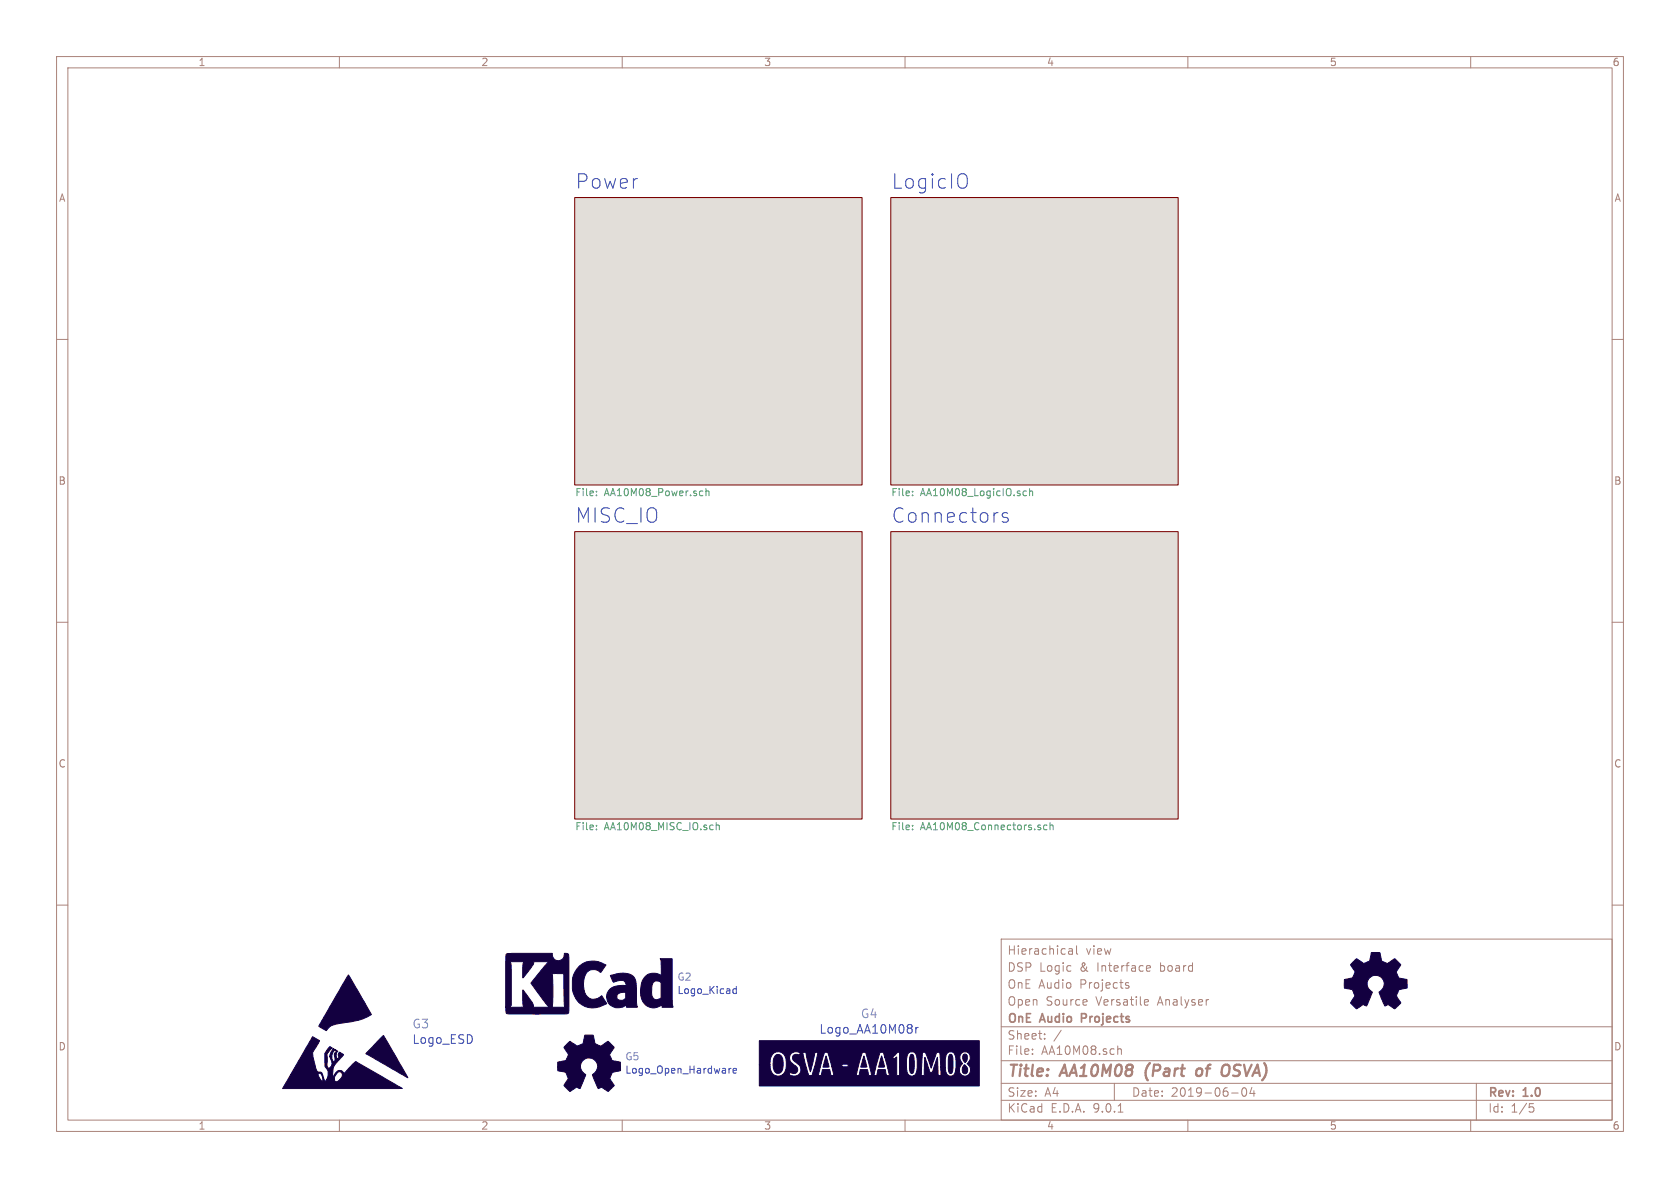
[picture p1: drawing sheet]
<svg xmlns="http://www.w3.org/2000/svg" width="297mm" height="210mm" viewBox="0 0 297 210" stroke-linecap="round" stroke-linejoin="round" font-family="sans-serif">
<g fill="none" stroke="#aa837a" stroke-width=".18">
<path d="M10 10h277v190h-277zM12 12h273v186h-273zM60 10v2M110 10v2M160 10v2M210 10v2M260 10v2M10 60h2M285 60h2M10 110h2M285 110h2M10 160h2"/>
<path d="M177 166h108v32h-108zM188.9 168.5l.2 .2 .5-.1M189 167.8h.5l.1 .9M189.6 168.1h-.5l-.2 .2M190.3 167.2v1.3l.2 .2M192.1 176.8l.1 .3-.7 .1M199 174.1l.5 .2 .1 .1-.1 .2-.4 .1M199 173.8h.5M202.5 176.7l.5 .1v.3l-.7 .1M202.9 170.7l.4 .1 .1 .3-.7 .1M203 177.6l-.5 .1M203.3 171.6l-.4 .1"/>
<path d="M285 160h2M60 198v2M110 198v2M160 198v2M177 194.5h108M177 191.5h108M177 187.5h108M177 181.5h108M182.5 186.3v.1M182.5 185.5v.1M184.7 183.6v.1M184.7 182.8v.1"/>
<path d="M187.6 182.1l-1.3 2M197 191.5v3M197.7 196.6h.8M197.7 185.5h.5v.9M210 198v2M217.7 193.2h1.2M219.7 192.4a.81 .81 0 0 0 .3 1.4l.2-.1 .2-.5-.2-.8M221.3 192.2l-.3 1.1h.9M221.7 192.8v1M260 198v2M261 191.5v6.5M270.4 195.1h.7"/>
<path d="M270.5 195.7h.4l.3 .3-.2 .5-.5 .1"/>
</g>
<path d="M202.6 189.3v1.1M212.5 189.1a.57 .57 0 0 0-1 .2v.7a.57 .57 0 0 0 1-.2M217 188.2l.2 .1a1.5 1.5 0 0 1-.1 1.6" fill="none" stroke="#aa837a" stroke-width=".4"/>
<path d="M191.2 180h.6M191.8 179.2h-.6v1.5" fill="none" stroke="#aa837a" stroke-width=".3"/>
<g fill="#e2ded9" stroke="#e2ded9" stroke-width=".18">
<path d="M157.5 94h50.8v50.8h-50.8z"/>
<path d="M101.6 34.9h50.8v50.8h-50.8z"/>
<path d="M157.5 34.9h50.8v50.8h-50.8z"/>
<path d="M101.6 94h50.8v50.8h-50.8z"/>
</g>
<path d="M101.6 34.9h50.8v50.8h-50.8zM157.5 34.9h50.8v50.8h-50.8zM101.6 94h50.8v50.8h-50.8zM157.5 94h50.8v50.8h-50.8z" fill="none" stroke="#7a0000" stroke-width=".18"/>
<path d="M170.6 30.8a1.8 1.8 0 0 1 0 2.3M178.1 90.7l-.6-.1-.3 .4 .1 .3 .8 .3 .2 .2-.2 .4-.2 .1-.7-.1" fill="none" stroke="#214bca" stroke-width=".18"/>
<g fill="none" stroke="#5ba46f" stroke-width=".18">
<path d="M105.4 87.5v.1M105.4 86.8v.2M124.8 86.4v1.2M124.8 86.9l.2-.1h.3v.8M161.3 86.8v.2M161.3 87.5v.1M181.1 86.8h.4M181.5 87.6h-.4M182 86.9l.2-.1h.3l.1 .8M182 86.4v1.2M105.4 145.9v.1M105.4 146.6v.1"/>
<path d="M126.6 146l.2-.2 .3 .1 .1 .8M126.6 145.4v1.3M161.3 146.6v.1M161.3 145.9v.1M185.1 145.9l-.4-.1-.2 .3 .1 .5h.5M185.6 146l.2-.2 .3 .1 .1 .8M185.6 145.4v1.3"/>
</g>
<g fill="#130040" stroke="#130040" stroke-width=".18">
<path d="M239.3 170l.6-.5 .8 .6a.62 .62 0 0 0 1 0l.2-.1a1.62 1.62 0 0 0 .5-1.4l.1-.2h1.4l.2 .8a.74 .74 0 0 0 .7 .9l.5 .2 1.3-.8 1 1-.4 .7a.75 .75 0 0 0-.1 1.2l.2 .5 1.4 .3 .1 1.5-1.5 .2v.2a1.23 1.23 0 0 0-.3 1.2l.6 1-.1 .1-.9 .9-.9-.5a.54 .54 0 0 0-.8 0l-1.1-2.3a2.33 2.33 0 0 0 .9-2 1.54 1.54 0 0 0-2.5-.7 1.54 1.54 0 0 0 .4 2.6l-1 2.4a.69 .69 0 0 0-1.2 .2l-.6 .3-1-1 .7-1.2-.2-.6a.71 .71 0 0 0-.9-.7l-.7-.2v-1.4l.4-.1a1.11 1.11 0 0 0 1.2-.7 .72 .72 0 0 0-.2-1.2l-.3-.7z"/>
<path d="M100.2 184.6l.6-.5 .9 .6a.62 .62 0 0 0 1 0l.2-.1a1.62 1.62 0 0 0 .4-1.4l.1-.2h1.5l.2 .8a.74 .74 0 0 0 .6 .9l.5 .2 1.3-.8 1.1 1-.4 .7a.75 .75 0 0 0-.2 1.2l.2 .5 1.5 .3v1.5l-1.4 .2-.1 .2a1.23 1.23 0 0 0-.3 1.2l.7 1-.1 .1-1 .9-.8-.5a.54 .54 0 0 0-.9 0l-1.1-2.3a2.33 2.33 0 0 0 .9-2 1.54 1.54 0 0 0-2.5-.7 1.54 1.54 0 0 0 .5 2.6l-1.1 2.4a.69 .69 0 0 0-1.1 .2l-.6 .3-1.1-1 .8-1.2-.2-.6a.71 .71 0 0 0-1-.7l-.7-.2v-1.4l.5-.1a1.11 1.11 0 0 0 1.2-.7 .72 .72 0 0 0-.2-1.2l-.4-.7z"/>
<path d="M89.5 168.7l1-.2h7.1a1.09 1.09 0 0 0 1.1 1.3 1.09 1.09 0 0 0 1.1-1.3 .52 .52 0 0 1 .6 0 .52 .52 0 0 1 .2 .6v8.7l-.1 1.3-.7 .1h-9.7l-.6-.1-.1-1 3.3-.1a1.67 1.67 0 0 1-.3-1.4l.1-1.6 .5 .8a5.1 5.1 0 0 1 1.3 2v.3h5.6a4.9 4.9 0 0 1-.2-2.3v-3.7h-2.2a3.9 3.9 0 0 1 .2 2.1l-.1 3.7-.1 .2h-.4l-3.2-4.3 2.4-3 .8-.8h-2.7a5.5 5.5 0 0 1-1.7 2.5l-.2 .4-.1-2.3 .3-.6h-2.5l.2 .7v7l-.3 .4h-.7z"/>
<path d="M102.4 170.8a3.9 3.9 0 0 1 4.7-.2l-.9 1.3a1.77 1.77 0 0 0-2-.3 1.77 1.77 0 0 0-1 1.8v1a1.9 1.9 0 0 0 2.2 2.2l1-.6 .9 1.4a3.9 3.9 0 0 1-5.4-.7l-.6-1.3-.1-2.1a4.1 4.1 0 0 1 1.2-2.5z"/>
<path d="M107.9 172.4a5 5 0 0 1 3.8 0 2.87 2.87 0 0 1 .8 2.4v2.4l.2 .8-2 .1v-.5a2.07 2.07 0 0 1-2.2 .4 2.07 2.07 0 0 1-1.3-1.8h1.8a.78 .78 0 0 0 1.3 .5l.3-.3v-.9a1.27 1.27 0 0 0-1.6 .7h-1.8a2.11 2.11 0 0 1 2.4-2h1a.87 .87 0 0 0-.4-.9 .87 .87 0 0 0-.9 .1l-.8 .2z"/>
<path d="M116.7 169.5h2.1v7.1l.2 1.4-2 .1v-.5a2.35 2.35 0 0 1-2.6 .3 2.35 2.35 0 0 1-1.2-2.5h2a.97 .97 0 0 0 .3 1.1 .97 .97 0 0 0 1.1 .1l.3-.2v-2.7a.99 .99 0 0 0-1.2-.2 .99 .99 0 0 0-.5 1.2v.7h-2a3.3 3.3 0 0 1 1.6-3.2 2.3 2.3 0 0 1 2.1 .3v-2.4z"/>
<path d="M137.1 186.6a.86 .86 0 0 1 1 0 .86 .86 0 0 1 .3 .9v.2a2.01 2.01 0 0 1-.5 2 1.06 1.06 0 0 1-1.2-1.4v-.3a2.1 2.1 0 0 1 .4-1.4z"/>
<path d="M146 186.7l.6 1.9h-1.1z"/>
<path d="M152.7 186.7l.6 1.9h-1.1z"/>
<path d="M155.9 186.7l.5 1.9h-1.1z"/>
<path d="M161 186.5a.45 .45 0 0 1 .5 .1 .45 .45 0 0 1 .1 .5v1.9a.62 .62 0 0 1-.5 .8l-.2-.3-.1-.7v-1.8z"/>
<path d="M167.8 186.5a.45 .45 0 0 1 .6 .1 .45 .45 0 0 1 .1 .5v1.9a.62 .62 0 0 1-.6 .8l-.2-.3-.1-.7 .1-1.8z"/>
<path d="M170.3 186.4a.43 .43 0 0 1 .5 0 .43 .43 0 0 1 .2 .5l-.1 .5-.3 .4-.4-.5v-.5z"/>
<path d="M170.4 188.3h.2a1.02 1.02 0 0 1 .3 1.3 .5 .5 0 0 1-.6 .1 .5 .5 0 0 1-.2-.6z"/>
<path d="M134.2 184h38.9v8h-38.9v-3.8h1.9v.4a1.43 1.43 0 0 0 .7 1.4 1.43 1.43 0 0 0 1.5 0h1.3a1.25 1.25 0 0 0 1.9-.4 1.25 1.25 0 0 0-.7-1.7 .79 .79 0 0 1-.7-.7 .79 .79 0 0 1 .4-.8h.4l.4 .1 .1-.4h.5l1.1 4h2.2l.2-1h1.3l.2 1h5l.2-1h1.3l.2 1h1.3h.1l.2-1h1.3l.2 1h.5l-.8-3.2h1.4l.2 .3 .5-.4v3.3h.5v-1.4h1.2l.1 .6a.9 .9 0 0 0 1.3 .8h1.8l.1-3.2 .9 2.7 .5-.1 .8-2.6 .2 3.2h.5l-.1-1.4h.8v.4a.9 .9 0 0 0 .6 1 .9 .9 0 0 0 1.1-.4l.1-.4h.7v.2a1.02 1.02 0 0 0 1.4 .7 1.02 1.02 0 0 0 .5-1.5l-.5-.6a1.18 1.18 0 0 0 .5-1.1 1.18 1.18 0 0 0-.7-1 1.07 1.07 0 0 0-1.1 .6 1.07 1.07 0 0 0 .4 1.3l.1 .1-.6 .9v.4h-.7l.1-1.8a1.54 1.54 0 0 0-.7-1.5l-.1-.1a1.16 1.16 0 0 0-1.1 1.4v1.4h-.8l-.2-2.7h-.5l-1 2.8-1-2.8h-.5l-.2 4.1h-1.3a1.76 1.76 0 0 0 .6-1.4l-.1-1.5a1.03 1.03 0 0 0-.8-1.3 1.16 1.16 0 0 0-1.1 1.4v1.4h-1.2v-2.7h-.4l-.8 .9h-1.4l-.2-.9h-.6l-1.1 4.1h-.4l-1-4-.1-.1h-.5l-1.1 4.1h-4l-.3-1.5h2.9l-.1-.5h-1.1v.5h-1.7l-.8-2.6h-.5l-1.1 4.1h-1.1l1-4.1h-.5l-.8 3.5-.8-3.4h-1.2a1.17 1.17 0 0 0-1.6 .4 1.17 1.17 0 0 0 .5 1.6 .97 .97 0 0 1 .6 1.6 1.15 1.15 0 0 1-1.1-.1l-.2 .4h-1.2a3 3 0 0 0 .1-3.8 1.43 1.43 0 0 0-1.6-.1 1.43 1.43 0 0 0-.7 1.5v.6h-1.9z"/>
<path d="M61.6 172.4l4.1 6.9-.3 .2a12.1 12.1 0 0 1-5.2 1.4 2.86 2.86 0 0 0-2.5 1.3l-1.3-.8z"/>
<path d="M55.3 183.3l1.2 .7-.6 1.1a2.05 2.05 0 0 0-.4 2.5l.2 .7a1.14 1.14 0 0 0 .6 1.2h.3a1.28 1.28 0 0 1 .7 1.2l.2 .4 .3-.3h1.3a.42 .42 0 0 0 .4 .4 1.14 1.14 0 0 0 .8-1.6 .67 .67 0 0 0-1 .4l-.2 .8h-1.3a1.7 1.7 0 0 0-.3-2.3l-.1-1.1a2.49 2.49 0 0 1 .7-2.2l.3-.2 .3 .2-.1 .1a1.51 1.51 0 0 0-.8 1.5 3.7 3.7 0 0 0 .2 2 .89 .89 0 0 0 .7-.6 .89 .89 0 0 0-.2-.9l-.2-.5h.3l.2 .6 .3 .3 .1-.4v-.5a.76 .76 0 0 1 .2-.9l-.1-.3a1.18 1.18 0 0 0-.7 1.2h-.3v-.1l.6-1.4 .8 .6a.89 .89 0 0 0 0 1.2l.2-.2a.69 .69 0 0 1 .1-.9l.7 .4-.6 .8a3.2 3.2 0 0 0-1.3 3.2l.2-.1a1.3 1.3 0 0 1 1.3-1l.5 .4a1.86 1.86 0 0 0 1-1l1.1-1 8.2 4.7h-21.1l1.4-2.5h4.8v.2a1.43 1.43 0 0 0 .8 1 .98 .98 0 0 0-.7-1.4l-.1 .2h-4.8z"/>
<path d="M67.1 183.7l.7-.6 4.3 7.4-7.4-4.2z"/>
</g>
<path d="M130.2 174.9l-.4-.1-.2 .2 .1 .6h.5M130.2 174.4v1.2M129.2 188.9l-.3 .2M129.6 189.3l.6-.1-.1-.3h-.3l-.2 .1 .1 .6h.4M161.9 181.6v1M162.3 181.6l-.2 .1-.2 .2" fill="none" stroke="#353dd0" stroke-width=".18"/>
<g font-size="3.5" fill="#214bca">
<text x="101.6" y="33.6">Power</text>
<text x="157.5" y="33.6">LogicIO</text>
<text x="101.6" y="92.6">MISC_IO</text>
<text x="157.5" y="92.6">Connectors</text>
</g>
<g font-size="2.8" fill="#aa837a">
<text x="178" y="190.9">Title:</text>
<text x="187.7" y="190.9">AA10M08</text>
<text x="203.3" y="190.9">(Part</text>
<text x="213.2" y="190.9">of</text>
<text x="218.4" y="190.9">OSVA)</text>
</g>
<g font-size="2.1" fill="#aa837a">
<text x="178" y="172">DSP Logic</text>
<text x="178" y="169">Hierachical</text>
<text x="191" y="172">&amp;</text>
<text x="191.9" y="169">view</text>
<text x="194.1" y="172">Interface</text>
<text x="205.3" y="172">board</text>
<text x="178" y="178">Open</text>
<text x="178" y="175">OnE Audio</text>
<text x="184.9" y="178">Source</text>
<text x="191" y="175">Projects</text>
<text x="193.8" y="178">Versatile</text>
<text x="204.8" y="178">Analyser</text>
<text x="178" y="184">Sheet:</text>
<text x="178" y="181.2">OnE</text>
<text x="184" y="181.2">Audio</text>
<text x="191.8" y="181.2">Projects</text>
<text x="178" y="186.7">File:</text>
<text x="184.1" y="186.7">AA10M08.sch</text>
<text x="178" y="196.9">KiCad</text>
<text x="178" y="194.1">Size:</text>
<text x="184.7" y="194.1">A4</text>
<text x="185.7" y="196.9">E.D.A.</text>
<text x="193.3" y="196.9">9.0.1</text>
<text x="200" y="194.1">Date:</text>
<text x="207" y="194.1">2019-06-04</text>
<text x="263" y="194.3">Rev:</text>
<text x="263" y="196.9">Id:</text>
<text x="267.1" y="196.9">1/5</text>
<text x="269.4" y="194.3">1.0</text>
</g>
<g font-size="2.1" fill="#8d7cb6">
<text x="72.8" y="182">G3</text>
<text x="152.1" y="180.2">G4</text>
</g>
<g font-size="2.1" fill="#353dd0">
<text x="72.8" y="184.7">Logo_ESD</text>
<text x="144.8" y="182.9">Logo_AA10M08r</text>
</g>
<g font-size="1.8" fill="#aa837a">
<text x="35" y="11.9">1</text>
<text x="85" y="11.9">2</text>
<text x="135" y="11.9">3</text>
<text x="185" y="11.9">4</text>
<text x="235" y="11.9">5</text>
<text x="285" y="11.9">6</text>
<text x="10.3" y="35.9">A</text>
<text x="285.3" y="35.9">A</text>
<text x="10.3" y="85.9">B</text>
<text x="285.3" y="85.9">B</text>
<text x="10.3" y="135.9">C</text>
<text x="285.3" y="135.9">C</text>
<text x="10.3" y="185.9">D</text>
<text x="285.3" y="185.9">D</text>
<text x="35" y="199.9">1</text>
<text x="85" y="199.9">2</text>
<text x="135" y="199.9">3</text>
<text x="185" y="199.9">4</text>
<text x="235" y="199.9">5</text>
<text x="285" y="199.9">6</text>
</g>
<g font-size="1.8" fill="#5ba46f">
<text x="101.6" y="88">File:</text>
<text x="106.8" y="88">AA10M08_Power.sch</text>
<text x="157.5" y="88">File:</text>
<text x="162.7" y="88">AA10M08_LogicIO.sch</text>
<text x="101.6" y="147.1">File:</text>
<text x="106.8" y="147.1">AA10M08_MISC_IO.sch</text>
<text x="157.5" y="147.1">File:</text>
<text x="162.7" y="147.1">AA10M08_Connectors.sch</text>
</g>
<g font-size="1.8" fill="#8d7cb6">
<text x="119.7" y="173.6">G2</text>
<text x="110.4" y="187.6">G5</text>
</g>
<g font-size="1.8" fill="#353dd0">
<text x="119.7" y="175.9">Logo_Kicad</text>
<text x="110.4" y="190">Logo_Open_Hardware</text>
</g>
</svg>
